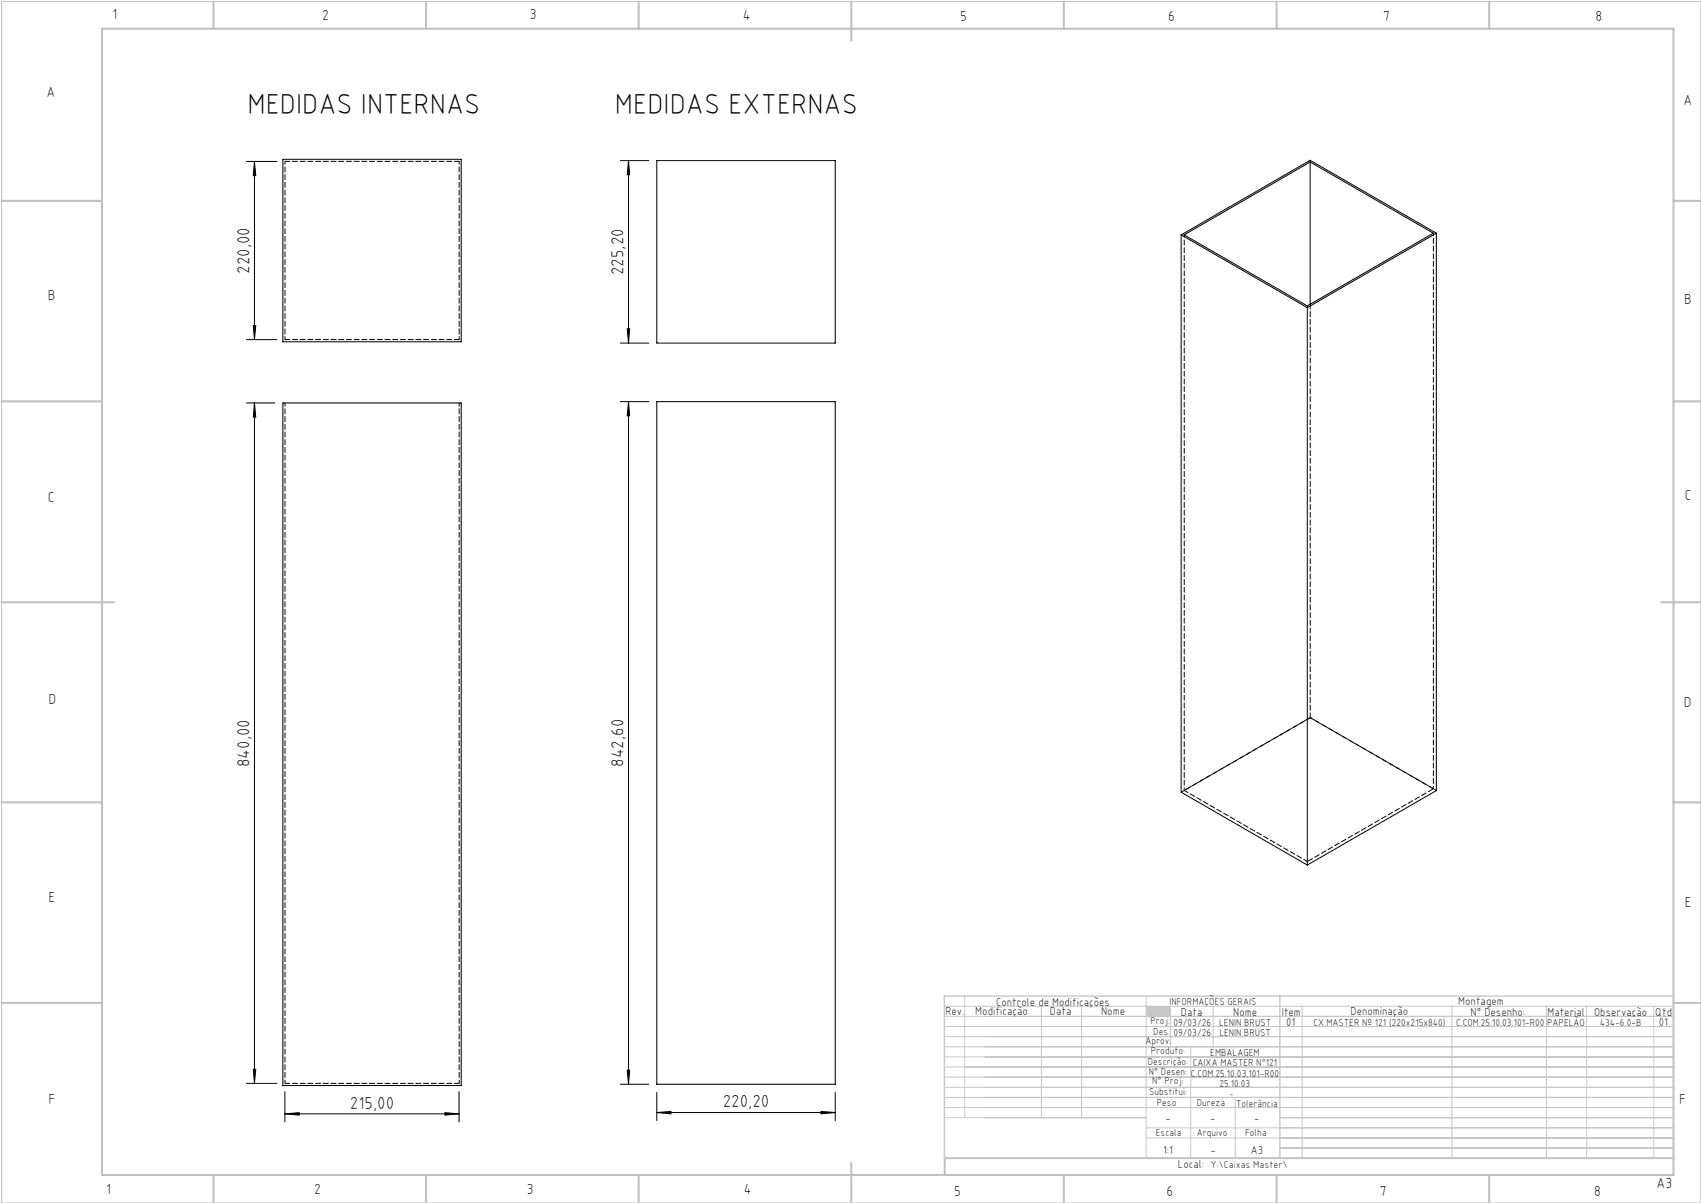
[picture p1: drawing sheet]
<svg xmlns="http://www.w3.org/2000/svg" width="420mm" height="297mm" viewBox="0 0 420 297" stroke-linecap="round" stroke-linejoin="round" font-family="sans-serif">
<path d="M.4 .4h419.6v296.6h-419.6z" fill="none" stroke="#c0c0c0" stroke-width=".25"/>
<g fill="none" stroke="#c0c0c0" stroke-width=".5">
<path d="M25.2 7.1h388v283h-388zM52.7 .4v6.7M105.2 .4v6.7M157.7 .4v6.7M210.2 .4v9.7M262.7 .4v6.7M315.2 .4v6.7M367.7 .4v6.7M.4 49.6h24.8M413.2 49.6h6.8M.4 99.1h24.8M413.2 99.1h6.8"/>
<path d="M.4 148.7h27.8M410.2 148.7h9.8M.4 198.1h24.8M413.2 198.1h6.8M.4 247.6h24.8M413.2 247.6h6.8M52.7 290.1v6.9M105.2 290.1v6.9M157.7 290.1v6.9M210.2 287.1v9.9M262.7 290.1v6.9M315.2 290.1v6.9"/>
<path d="M367.7 290.1v6.9M413.2 285.9h-179.9v4.2"/>
</g>
<g fill="none" stroke="#c3c8d2" stroke-width=".25">
<path d="M233.2 250.9h180M233.2 248.4h180M233.2 253.4h180M233.2 255.9h180M233.2 258.4h180M238.2 245.9v30M257.1 248.4v27.5M267.1 248.4v27.5M283 245.9v40M289 248.4v10M294 258.4v27.5M299.5 248.4v10"/>
<path d="M321.5 248.4v37.5M358.5 248.4v37.5M381.8 248.4v37.5M391.8 248.4v37.5M408.3 248.4v37.5M233.2 260.9h180M233.2 263.4h180M233.2 265.9h180M233.2 268.4h180M233.2 270.9h180M233.2 273.4h180M233.2 275.9h49.8"/>
<path d="M283 278.4h130.2M305 270.9v15M316 275.9h97.2M283 280.9h130.2M316 283.4h97.2"/>
</g>
<path d="M233.2 245.9h180v40h-180zM316 245.9v40" fill="none" stroke="#c3c8d2" stroke-width=".35"/>
<path d="M283 248.4h6v2.5h-6z" fill-rule="evenodd" fill="#c3c8d2"/>
<g fill="none" stroke="#000" stroke-width=".25">
<path d="M60.9 39.9h7.5M62.8 39.9v44M62.8 39.9l.3 3.5h-.6zM69.8 39.3h44.1v45.1h-44.1zM153.2 39.6h7M155.2 39.6l.3 3.5h-.6zM155.2 39.6v45.1M162.2 39.6h44v45.1h-44zM291.6 58v137.6l31.2 18M291.6 58l31.2 17.9M292.4 58l31.1-18 30.4 17.6-31.1 17.9zM323.5 40v35.1"/>
<path d="M354.6 57.6l-31.8 18.3M354.6 57.6v137.6l-31.8 18.4M354.6 57.6l-31.1-18-31.9 18.4M322.8 75.9v137.7M60.9 83.9h7.5M60.9 99.5h6.9M62.5 80.4h.6l-.3 3.5zM62.8 99.5v168M62.8 99.5l.3 3.5h-.6zM69.8 99.5h44.1v168.5h-44.1zM153.2 84.7h7M153.2 99.2h7"/>
<path d="M154.9 81.2h.6l-.3 3.5zM155.2 99.2l.3 3.5h-.6zM155.2 99.2v168.5M162.2 99.2h44v168.5h-44zM60.9 267.5h7.5M62.5 264h.6l-.3 3.5zM70.3 275l3.6-.3v.6zM70.3 269.5v7.5M70.3 275h43M109.9 274.7l3.4 .3-3.4 .3zM113.3 269.5v7.5M153.2 267.7h7"/>
<path d="M154.9 264.2h.6l-.3 3.5zM162.2 274.7l3.5-.3v.6zM162.2 269.7v7M162.2 274.7h44M202.7 274.4l3.5 .3-3.5 .3zM206.2 269.7v7"/>
</g>
<g fill="#000">
<path d="M62.5 80.4h.6l-.3 3.5zM62.8 39.9l.3 3.5h-.6zM154.9 81.2h.6l-.3 3.5zM155.2 39.6l.3 3.5h-.6z"/>
<path d="M62.8 99.5l.3 3.5h-.6zM62.5 264h.6l-.3 3.5zM155.2 99.2l.3 3.5h-.6zM154.9 264.2h.6l-.3 3.5z"/>
<path d="M70.3 275l3.6-.3v.6zM109.9 274.7l3.4 .3-3.4 .3zM162.2 274.7l3.5-.3v.6zM202.7 274.4l3.5 .3-3.5 .3z"/>
</g>
<path d="M113.4 39.8v44M70.4 99.5v168M70.4 83.8v-44M113.4 99.5v168" fill="none" stroke="#000" stroke-width=".25" stroke-dasharray="1.3 .6" stroke-dashoffset=".5"/>
<path d="M70.4 39.8h43M323.5 75.1v102.1M113.4 83.8h-43M70.4 267.5h43" fill="none" stroke="#000" stroke-width=".25" stroke-dasharray="1.3 .6" stroke-dashoffset=".1"/>
<path d="M323.5 39.6v.4M322.8 75.5v.4M323.5 177.2h.1" fill="none" stroke="#000" stroke-width=".25" stroke-dasharray="1.3 .6"/>
<path d="M323.5 177.2l-31.1 17.9M322.8 212.7l31.1-18" fill="none" stroke="#000" stroke-width=".25" stroke-dasharray="1.3 .6" stroke-dashoffset="-.2"/>
<path d="M292.4 58v137.1M353.9 57.6v137.1" fill="none" stroke="#000" stroke-width=".25" stroke-dasharray="1.3 .6" stroke-dashoffset=".6"/>
<path d="M292.4 195.1l30.4 17.6M353.9 194.7l-30.4-17.5" fill="none" stroke="#000" stroke-width=".25" stroke-dasharray="1.3 .6" stroke-dashoffset=".2"/>
<path d="M354.7 195.2l-31.2-18" fill="none" stroke="#000" stroke-width=".25" stroke-dasharray="1.3 .6" stroke-dashoffset=".8"/>
<path d="M323.5 177.2l-31.8 18.4" fill="none" stroke="#000" stroke-width=".25" stroke-dasharray="1.3 .6" stroke-dashoffset=".3"/>
<g font-size="7.1">
<text x="61.1" y="28.3">MEDIDAS INTERNAS</text>
<text x="151.8" y="28.3">MEDIDAS EXTERNAS</text>
</g>
<g font-size="4.3">
<text x="61.6" y="67.6" transform="rotate(-90 61.6 67.6)">220,00</text>
<text x="153.9" y="67.9" transform="rotate(-90 153.9 67.9)">225,20</text>
<text x="61.6" y="189.4" transform="rotate(-90 61.6 189.4)">840,00</text>
<text x="153.9" y="189.3" transform="rotate(-90 153.9 189.3)">842,60</text>
<text x="86.4" y="273.7">215,00</text>
<text x="178.4" y="273.4">220,20</text>
</g>
<g font-size="3.6">
<text x="27.8" y="4.8">1</text>
<text x="79.5" y="4.9">2</text>
<text x="130.8" y="4.8">3</text>
<text x="183.4" y="4.9">4</text>
<text x="237.1" y="5.1">5</text>
<text x="288.4" y="5.2">6</text>
<text x="341.5" y="5.1">7</text>
<text x="394" y="5.2">8</text>
<text x="11.5" y="24">A</text>
<text x="415.7" y="25.8">A</text>
<text x="11.8" y="74.1">B</text>
<text x="415.8" y="75.1">B</text>
<text x="11.8" y="124">C</text>
<text x="416" y="123.5">C</text>
<text x="12" y="173.7">D</text>
<text x="415.8" y="174.7">D</text>
<text x="12" y="222.6">E</text>
<text x="416" y="223.9">E</text>
<text x="12" y="272.6">F</text>
<text x="414.6" y="272.6">F</text>
<text x="409" y="293.3">A3</text>
<text x="26.2" y="294.8">1</text>
<text x="77.6" y="294.8">2</text>
<text x="130.1" y="294.8">3</text>
<text x="183.7" y="294.7">4</text>
<text x="235.6" y="295.2">5</text>
<text x="288" y="295.2">6</text>
<text x="340.7" y="295.2">7</text>
<text x="393.6" y="295.2">8</text>
</g>
<g font-size="2.9">
<text x="240.8" y="250.6">Modificação</text>
<text x="259.2" y="250.6">Data</text>
<text x="271.9" y="250.6">Nome</text>
<text x="290.9" y="288.4">Local:</text>
</g>
<g font-size="2.8">
<text x="233.4" y="250.6">Rev.</text>
<text x="246" y="248.4">Controle de Modificações</text>
<text x="291.6" y="250.8">Data</text>
<text x="304.5" y="250.8">Nome</text>
<text x="316.5" y="250.9">Item</text>
<text x="333.5" y="250.5">Denominação</text>
<text x="360.1" y="248.2">Montagem</text>
<text x="363.1" y="250.9">N° Desenho:</text>
<text x="382.1" y="250.8">Material</text>
<text x="393.6" y="250.8">Observação</text>
<text x="408.7" y="250.9">Qtd</text>
<text x="317.6" y="253.3">01</text>
<text x="409.6" y="253.3">01</text>
<text x="287.7" y="276.9">-</text>
<text x="298.8" y="276.9">-</text>
<text x="309.7" y="276.9">-</text>
<text x="287.2" y="284.8">1:1</text>
<text x="298.9" y="284.8">-</text>
<text x="308.8" y="284.8">A3</text>
</g>
<g font-size="2.5">
<text x="288.7" y="248.2">INFORMAÇÕES GERAIS</text>
<text x="282.8" y="257.8">Aprov.</text>
<text x="284.1" y="252.9">Proj.</text>
<text x="284.8" y="255.4">Des.</text>
<text x="289.7" y="255.8">09/03/26</text>
<text x="289.7" y="253.3">09/03/26</text>
<text x="301" y="253.3">LENIN BRUST</text>
<text x="301.1" y="255.8">LENIN BRUST</text>
<text x="324.3" y="253.3">CX.MASTER Nº 121 (220x215x840)</text>
<text x="359.5" y="253.4">C.COM.25.10.03.101-R00</text>
<text x="382" y="253.3">PAPELÃO</text>
<text x="395" y="253.3">434-6.0-B</text>
<text x="283.4" y="262.9">Descrição:</text>
<text x="284.2" y="260.3">Produto:</text>
<text x="294.5" y="263.3">CAIXA MASTER N°121</text>
<text x="298.8" y="260.7">EMBALAGEM</text>
<text x="283.7" y="265.4">N° Desen:</text>
<text x="284.5" y="267.7">N° Proj:</text>
<text x="294" y="265.9">C.COM.25.10.03.101-R00</text>
<text x="301.1" y="268.3">25.10.03</text>
<text x="283.7" y="270.4">Substitui:</text>
<text x="285.6" y="273">Peso</text>
<text x="295.5" y="273">Dureza</text>
<text x="305.2" y="273.3">Tolerância</text>
<text x="285.4" y="280.4">Escala</text>
<text x="295.5" y="280.4">Arquivo</text>
<text x="307.5" y="280.4">Folha</text>
<text x="298.9" y="288.4">Y:\Caixas Master\</text>
</g>
<text font-size="2.1" x="303.5" y="270.9">-</text>
</svg>
